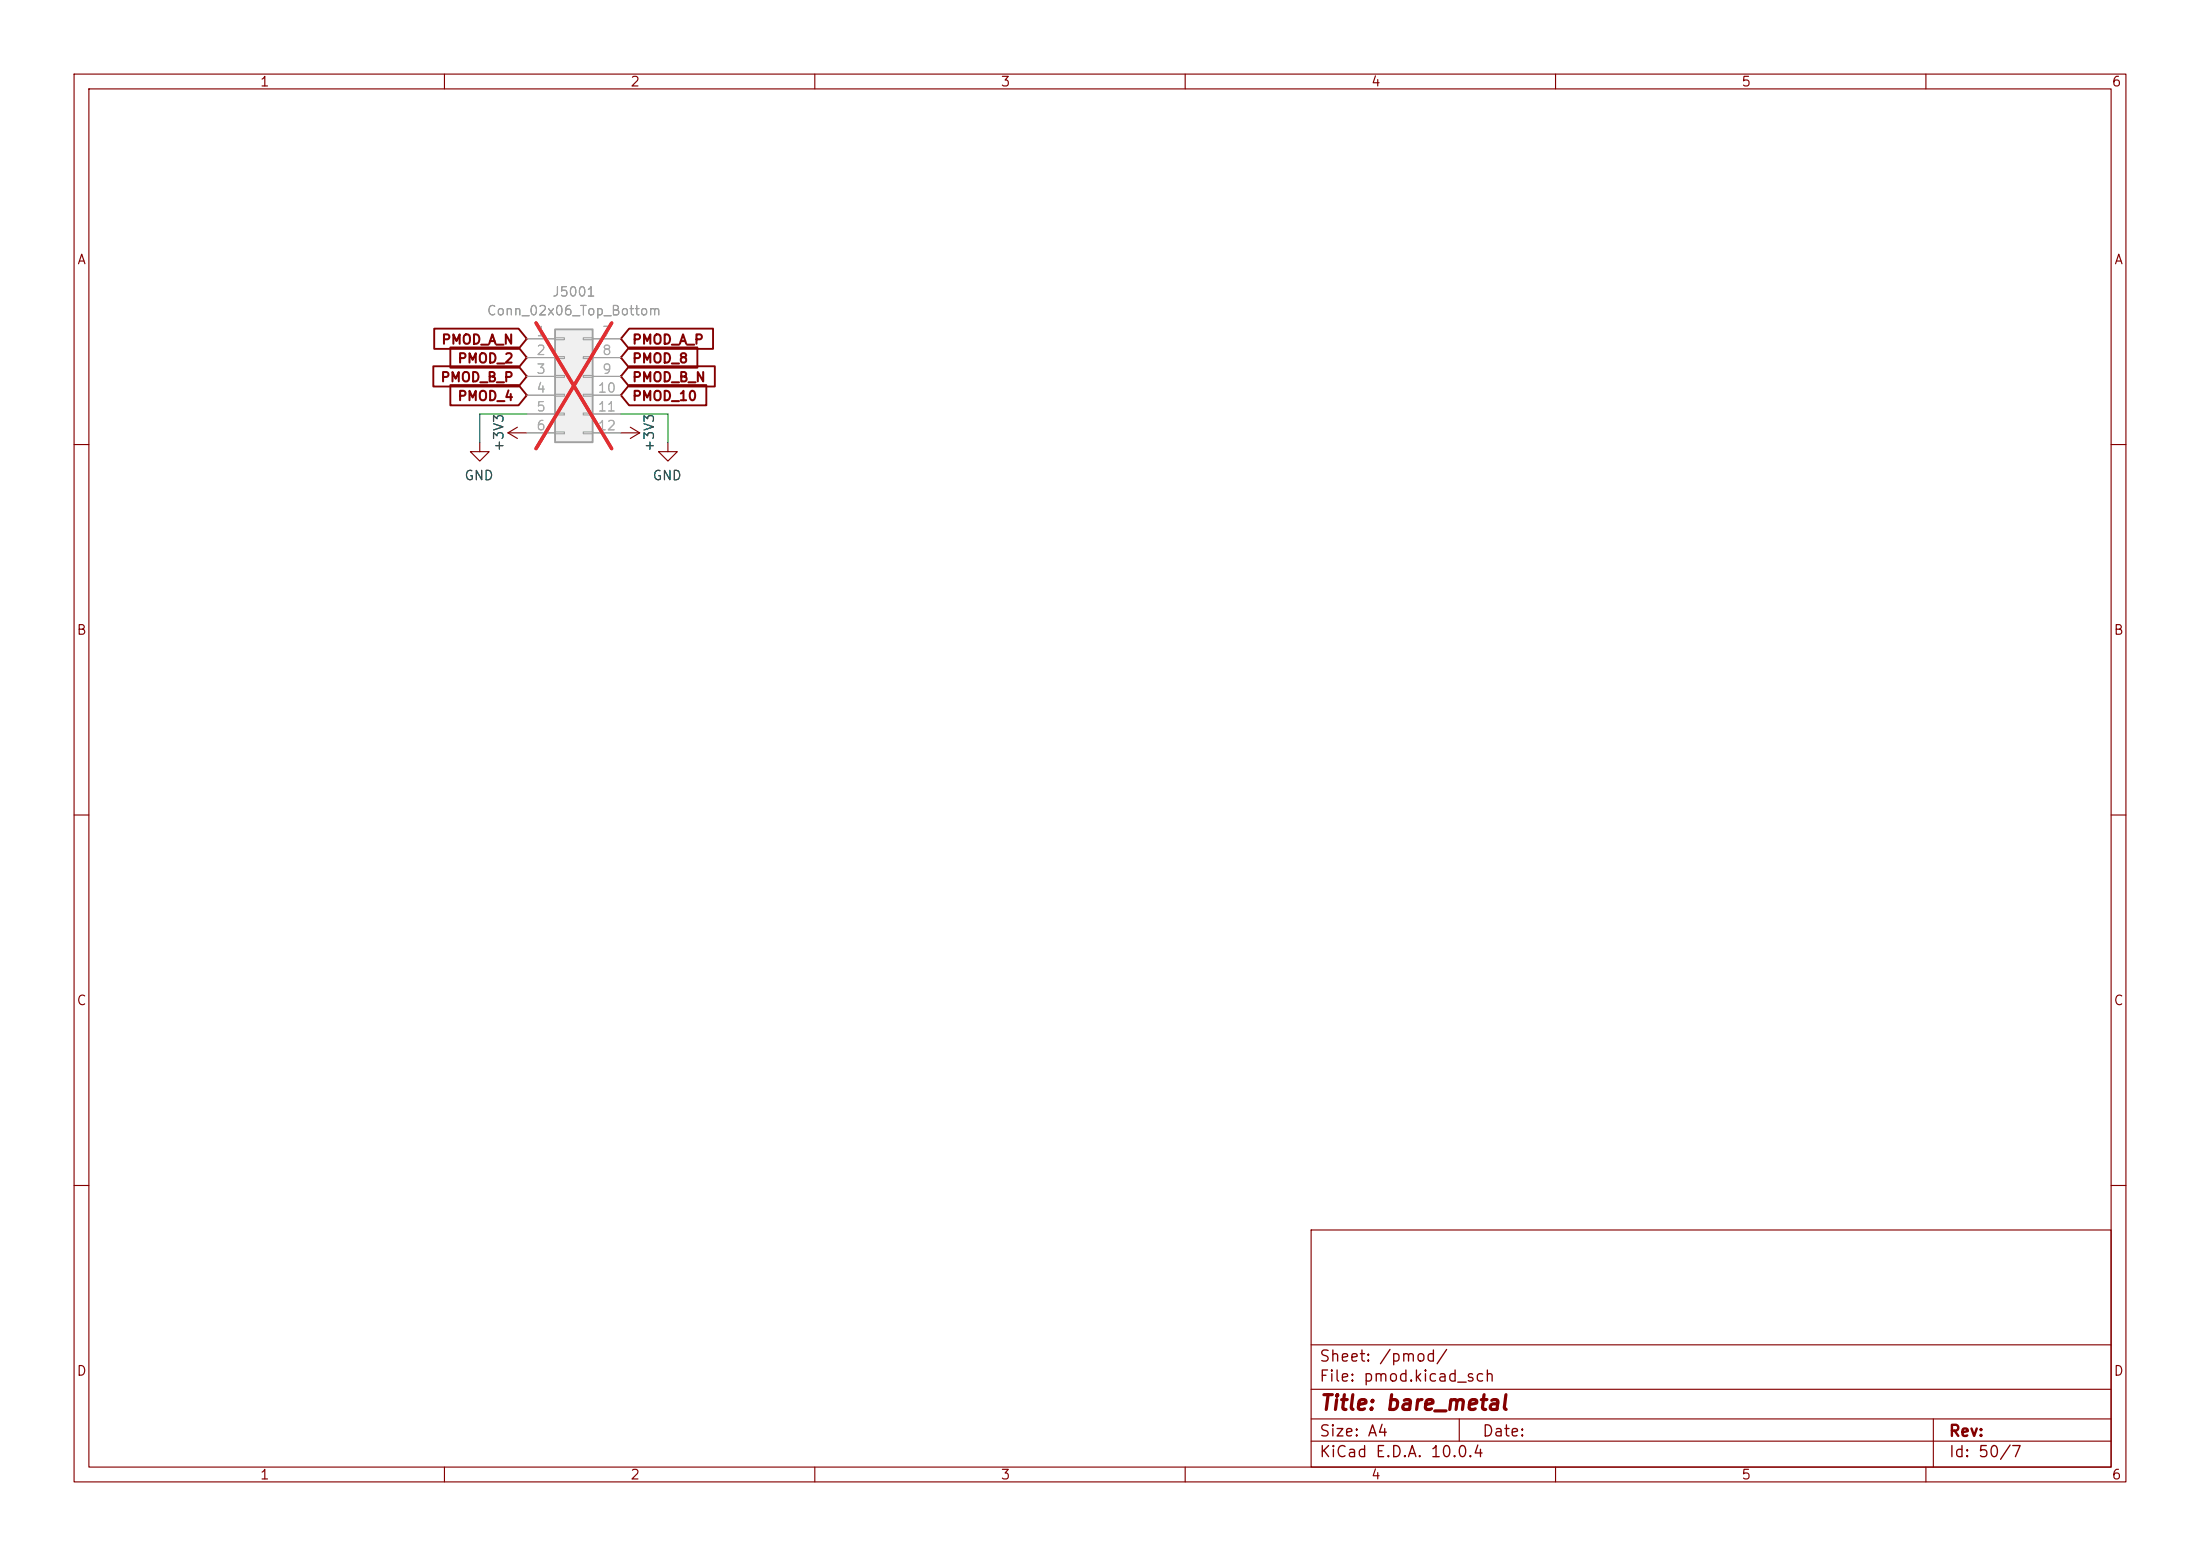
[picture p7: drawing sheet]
(kicad_sch
 (version 20260306)
 (generator "eeschema")
 (generator_version "10.0")
 (paper "A4")
 (title_block
  (title "bare_metal"))
 (lib_symbols
  (symbol "Connector_Generic:Conn_02x06_Top_Bottom"
   (pin_names
    (offset 1.016) (hide yes)) (exclude_from_sim no) (in_bom yes) (on_board yes)
   (in_pos_files yes)
   (duplicate_pin_numbers_are_jumpers no)
   (property "Reference" "J" (at 1.27 7.62 0) (show_name no) (do_not_autoplace no) (effects (font (size 1.27 1.27))))
   (property "Value" "Conn_02x06_Top_Bottom" (at 1.27 -10.16 0) (show_name no) (do_not_autoplace no) (effects (font (size 1.27 1.27))))
   (property "Footprint" "" (at 0 0 0) (show_name no) (do_not_autoplace no) (hide yes) (effects (font (size 1.27 1.27))))
   (property "Datasheet" "" (at 0 0 0) (show_name no) (do_not_autoplace no) (hide yes) (effects (font (size 1.27 1.27))))
   (property "Description" "Generic connector, double row, 02x06, top/bottom pin numbering scheme (row 1: 1...pins_per_row, row2: pins_per_row+1 ... num_pins), script generated (kicad-library-utils/schlib/autogen/connector/)" (at 0 0 0) (show_name no) (do_not_autoplace no) (hide yes) (effects (font (size 1.27 1.27))))
   (symbol "Conn_02x06_Top_Bottom_1_1"
    (rectangle (start -1.27 6.35) (end 3.81 -8.89) (stroke (width 0.254) (type default)) (fill (type background)))
    (rectangle (start -1.27 5.207) (end 0 4.953) (stroke (width 0.1524) (type default)) (fill (type none)))
    (rectangle (start -1.27 2.667) (end 0 2.413) (stroke (width 0.1524) (type default)) (fill (type none)))
    (rectangle (start -1.27 0.127) (end 0 -0.127) (stroke (width 0.1524) (type default)) (fill (type none)))
    (rectangle (start -1.27 -2.413) (end 0 -2.667) (stroke (width 0.1524) (type default)) (fill (type none)))
    (rectangle (start -1.27 -4.953) (end 0 -5.207) (stroke (width 0.1524) (type default)) (fill (type none)))
    (rectangle (start -1.27 -7.493) (end 0 -7.747) (stroke (width 0.1524) (type default)) (fill (type none)))
    (rectangle (start 3.81 5.207) (end 2.54 4.953) (stroke (width 0.1524) (type default)) (fill (type none)))
    (rectangle (start 3.81 2.667) (end 2.54 2.413) (stroke (width 0.1524) (type default)) (fill (type none)))
    (rectangle (start 3.81 0.127) (end 2.54 -0.127) (stroke (width 0.1524) (type default)) (fill (type none)))
    (rectangle (start 3.81 -2.413) (end 2.54 -2.667) (stroke (width 0.1524) (type default)) (fill (type none)))
    (rectangle (start 3.81 -4.953) (end 2.54 -5.207) (stroke (width 0.1524) (type default)) (fill (type none)))
    (rectangle (start 3.81 -7.493) (end 2.54 -7.747) (stroke (width 0.1524) (type default)) (fill (type none)))
    (pin passive line (at -5.08 5.08 0) (length 3.81) (name "Pin_1" (effects (font (size 1.27 1.27)))) (number "1" (effects (font (size 1.27 1.27)))))
    (pin passive line (at -5.08 2.54 0) (length 3.81) (name "Pin_2" (effects (font (size 1.27 1.27)))) (number "2" (effects (font (size 1.27 1.27)))))
    (pin passive line (at -5.08 0 0) (length 3.81) (name "Pin_3" (effects (font (size 1.27 1.27)))) (number "3" (effects (font (size 1.27 1.27)))))
    (pin passive line (at -5.08 -2.54 0) (length 3.81) (name "Pin_4" (effects (font (size 1.27 1.27)))) (number "4" (effects (font (size 1.27 1.27)))))
    (pin passive line (at -5.08 -5.08 0) (length 3.81) (name "Pin_5" (effects (font (size 1.27 1.27)))) (number "5" (effects (font (size 1.27 1.27)))))
    (pin passive line (at -5.08 -7.62 0) (length 3.81) (name "Pin_6" (effects (font (size 1.27 1.27)))) (number "6" (effects (font (size 1.27 1.27)))))
    (pin passive line (at 7.62 5.08 180) (length 3.81) (name "Pin_7" (effects (font (size 1.27 1.27)))) (number "7" (effects (font (size 1.27 1.27)))))
    (pin passive line (at 7.62 2.54 180) (length 3.81) (name "Pin_8" (effects (font (size 1.27 1.27)))) (number "8" (effects (font (size 1.27 1.27)))))
    (pin passive line (at 7.62 0 180) (length 3.81) (name "Pin_9" (effects (font (size 1.27 1.27)))) (number "9" (effects (font (size 1.27 1.27)))))
    (pin passive line (at 7.62 -2.54 180) (length 3.81) (name "Pin_10" (effects (font (size 1.27 1.27)))) (number "10" (effects (font (size 1.27 1.27)))))
    (pin passive line (at 7.62 -5.08 180) (length 3.81) (name "Pin_11" (effects (font (size 1.27 1.27)))) (number "11" (effects (font (size 1.27 1.27)))))
    (pin passive line (at 7.62 -7.62 180) (length 3.81) (name "Pin_12" (effects (font (size 1.27 1.27)))) (number "12" (effects (font (size 1.27 1.27))))))
   (embedded_fonts no))
  (symbol "power:+3V3"
   (power global)
   (pin_names
    (offset 0)) (exclude_from_sim no) (in_bom yes) (on_board yes)
   (in_pos_files yes)
   (duplicate_pin_numbers_are_jumpers no)
   (property "Reference" "#PWR" (at 0 -3.81 0) (show_name no) (do_not_autoplace no) (hide yes) (effects (font (size 1.27 1.27))))
   (property "Value" "+3V3" (at 0 3.556 0) (show_name no) (do_not_autoplace no) (effects (font (size 1.27 1.27))))
   (property "Footprint" "" (at 0 0 0) (show_name no) (do_not_autoplace no) (hide yes) (effects (font (size 1.27 1.27))))
   (property "Datasheet" "" (at 0 0 0) (show_name no) (do_not_autoplace no) (hide yes) (effects (font (size 1.27 1.27))))
   (property "Description" "Power symbol creates a global label with name \"+3V3\"" (at 0 0 0) (show_name no) (do_not_autoplace no) (hide yes) (effects (font (size 1.27 1.27))))
   (symbol "+3V3_0_1"
    (polyline (pts (xy -0.762 1.27) (xy 0 2.54)) (stroke (width 0) (type default)) (fill (type none)))
    (polyline (pts (xy 0 2.54) (xy 0.762 1.27)) (stroke (width 0) (type default)) (fill (type none)))
    (polyline (pts (xy 0 0) (xy 0 2.54)) (stroke (width 0) (type default)) (fill (type none))))
   (symbol "+3V3_1_1"
    (pin power_in line (at 0 0 90) (length 0) (hide yes) (name "+3V3" (effects (font (size 1.27 1.27)))) (number "1" (effects (font (size 1.27 1.27))))))
   (embedded_fonts no))
  (symbol "power:GND"
   (power global)
   (pin_names
    (offset 0)) (exclude_from_sim no) (in_bom yes) (on_board yes)
   (in_pos_files yes)
   (duplicate_pin_numbers_are_jumpers no)
   (property "Reference" "#PWR" (at 0 -6.35 0) (show_name no) (do_not_autoplace no) (hide yes) (effects (font (size 1.27 1.27))))
   (property "Value" "GND" (at 0 -3.81 0) (show_name no) (do_not_autoplace no) (effects (font (size 1.27 1.27))))
   (property "Footprint" "" (at 0 0 0) (show_name no) (do_not_autoplace no) (hide yes) (effects (font (size 1.27 1.27))))
   (property "Datasheet" "" (at 0 0 0) (show_name no) (do_not_autoplace no) (hide yes) (effects (font (size 1.27 1.27))))
   (property "Description" "Power symbol creates a global label with name \"GND\" , ground" (at 0 0 0) (show_name no) (do_not_autoplace no) (hide yes) (effects (font (size 1.27 1.27))))
   (symbol "GND_0_1"
    (polyline (pts (xy 0 0) (xy 0 -1.27) (xy 1.27 -1.27) (xy 0 -2.54) (xy -1.27 -1.27) (xy 0 -1.27)) (stroke (width 0) (type default)) (fill (type none))))
   (symbol "GND_1_1"
    (pin power_in line (at 0 0 270) (length 0) (hide yes) (name "GND" (effects (font (size 1.27 1.27)))) (number "1" (effects (font (size 1.27 1.27))))))
   (embedded_fonts no)))
 (wire
  (pts (xy 64.77 55.88) (xy 71.12 55.88))
  (stroke (width 0) (type default)))
 (wire
  (pts (xy 90.17 59.69) (xy 90.17 55.88))
  (stroke (width 0) (type default)))
 (wire
  (pts (xy 64.77 59.69) (xy 64.77 55.88))
  (stroke (width 0) (type default)))
 (wire
  (pts (xy 90.17 55.88) (xy 83.82 55.88))
  (stroke (width 0) (type default)))
 (global_label "PMOD_A_N"
  (shape input)
  (at 71.12 45.72 180)
  (fields_autoplaced yes)
  (effects (font (size 1.27 1.27) (thickness 0.254)
    (bold yes)) (justify right))
  (property "Intersheetrefs" "${INTERSHEET_REFS}" (at 57.9826 45.72 0) (hide yes) (show_name no) (do_not_autoplace no) (effects (font (size 1.27 1.27)) (justify right))))
 (global_label "PMOD_10"
  (shape input)
  (at 83.82 53.34 0)
  (fields_autoplaced yes)
  (effects (font (size 1.27 1.27) (thickness 0.254)
    (bold yes)) (justify left))
  (property "Intersheetrefs" "${INTERSHEET_REFS}" (at 95.9897 53.34 0) (hide yes) (show_name no) (do_not_autoplace no) (effects (font (size 1.27 1.27)) (justify left))))
 (global_label "PMOD_B_N"
  (shape input)
  (at 83.82 50.8 0)
  (fields_autoplaced yes)
  (effects (font (size 1.27 1.27) (thickness 0.254)
    (bold yes)) (justify left))
  (property "Intersheetrefs" "${INTERSHEET_REFS}" (at 97.1388 50.8 0) (hide yes) (show_name no) (do_not_autoplace no) (effects (font (size 1.27 1.27)) (justify left))))
 (global_label "PMOD_A_P"
  (shape input)
  (at 83.82 45.72 0)
  (fields_autoplaced yes)
  (effects (font (size 1.27 1.27) (thickness 0.254)
    (bold yes)) (justify left))
  (property "Intersheetrefs" "${INTERSHEET_REFS}" (at 96.8969 45.72 0) (hide yes) (show_name no) (do_not_autoplace no) (effects (font (size 1.27 1.27)) (justify left))))
 (global_label "PMOD_8"
  (shape input)
  (at 83.82 48.26 0)
  (fields_autoplaced yes)
  (effects (font (size 1.27 1.27) (thickness 0.254)
    (bold yes)) (justify left))
  (property "Intersheetrefs" "${INTERSHEET_REFS}" (at 94.7802 48.26 0) (hide yes) (show_name no) (do_not_autoplace no) (effects (font (size 1.27 1.27)) (justify left))))
 (global_label "PMOD_B_P"
  (shape input)
  (at 71.12 50.8 180)
  (fields_autoplaced yes)
  (effects (font (size 1.27 1.27) (thickness 0.254)
    (bold yes)) (justify right))
  (property "Intersheetrefs" "${INTERSHEET_REFS}" (at 57.8617 50.8 0) (hide yes) (show_name no) (do_not_autoplace no) (effects (font (size 1.27 1.27)) (justify right))))
 (global_label "PMOD_4"
  (shape input)
  (at 71.12 53.34 180)
  (fields_autoplaced yes)
  (effects (font (size 1.27 1.27) (thickness 0.254)
    (bold yes)) (justify right))
  (property "Intersheetrefs" "${INTERSHEET_REFS}" (at 60.1598 53.34 0) (hide yes) (show_name no) (do_not_autoplace no) (effects (font (size 1.27 1.27)) (justify right))))
 (global_label "PMOD_2"
  (shape input)
  (at 71.12 48.26 180)
  (fields_autoplaced yes)
  (effects (font (size 1.27 1.27) (thickness 0.254)
    (bold yes)) (justify right))
  (property "Intersheetrefs" "${INTERSHEET_REFS}" (at 60.1598 48.26 0) (hide yes) (show_name no) (do_not_autoplace no) (effects (font (size 1.27 1.27)) (justify right))))
 (symbol
  (lib_id "Connector_Generic:Conn_02x06_Top_Bottom")
  (at 76.2 50.8 0)
  (unit 1)
  (body_style 1)
  (exclude_from_sim no)
  (in_bom no)
  (on_board yes)
  (in_pos_files yes)
  (dnp yes)
  (fields_autoplaced yes)
  (property "Reference" "J5001" (at 77.47 39.37 0) (show_name no) (do_not_autoplace no) (effects (font (size 1.27 1.27))))
  (property "Value" "Conn_02x06_Top_Bottom" (at 77.47 41.91 0) (show_name no) (do_not_autoplace no) (effects (font (size 1.27 1.27))))
  (property "Footprint" "wenzellabs:PMOD_PinSocket_2x06_P2.54mm_Horizontal" (at 76.2 50.8 0) (hide yes) (show_name no) (do_not_autoplace no) (effects (font (size 1.27 1.27))))
  (property "Datasheet" "" (at 76.2 50.8 0) (hide yes) (show_name no) (do_not_autoplace no) (effects (font (size 1.27 1.27))))
  (property "Description" "Generic connector, double row, 02x06, top/bottom pin numbering scheme (row 1: 1...pins_per_row, row2: pins_per_row+1 ... num_pins), script generated (kicad-library-utils/schlib/autogen/connector/)" (at 76.2 50.8 0) (hide yes) (show_name no) (do_not_autoplace no) (effects (font (size 1.27 1.27))))
  (pin "7")
  (pin "6")
  (pin "3")
  (pin "2")
  (pin "10")
  (pin "12")
  (pin "11")
  (pin "9")
  (pin "5")
  (pin "4")
  (pin "1")
  (pin "8"))
 (symbol
  (lib_id "power:+3V3")
  (at 83.82 58.42 270)
  (mirror x)
  (unit 1)
  (body_style 1)
  (exclude_from_sim no)
  (in_bom yes)
  (on_board yes)
  (in_pos_files yes)
  (dnp no)
  (property "Reference" "#PWR05001" (at 80.01 58.42 0) (hide yes) (show_name no) (do_not_autoplace no) (effects (font (size 1.27 1.27))))
  (property "Value" "+3V3" (at 87.63 58.42 0) (show_name no) (do_not_autoplace no) (effects (font (size 1.27 1.27))))
  (property "Footprint" "" (at 83.82 58.42 0) (hide yes) (show_name no) (do_not_autoplace no) (effects (font (size 1.27 1.27))))
  (property "Datasheet" "" (at 83.82 58.42 0) (hide yes) (show_name no) (do_not_autoplace no) (effects (font (size 1.27 1.27))))
  (property "Description" "" (at 83.82 58.42 0) (hide yes) (show_name no) (do_not_autoplace no) (effects (font (size 1.27 1.27))))
  (pin "1"))
 (symbol
  (lib_id "power:GND")
  (at 90.17 59.69 0)
  (mirror y)
  (unit 1)
  (body_style 1)
  (exclude_from_sim no)
  (in_bom yes)
  (on_board yes)
  (in_pos_files yes)
  (dnp no)
  (property "Reference" "#PWR05002" (at 90.17 66.04 0) (hide yes) (show_name no) (do_not_autoplace no) (effects (font (size 1.27 1.27))))
  (property "Value" "GND" (at 90.043 64.1604 0) (show_name no) (do_not_autoplace no) (effects (font (size 1.27 1.27))))
  (property "Footprint" "" (at 90.17 59.69 0) (hide yes) (show_name no) (do_not_autoplace no) (effects (font (size 1.27 1.27))))
  (property "Datasheet" "" (at 90.17 59.69 0) (hide yes) (show_name no) (do_not_autoplace no) (effects (font (size 1.27 1.27))))
  (property "Description" "" (at 90.17 59.69 0) (hide yes) (show_name no) (do_not_autoplace no) (effects (font (size 1.27 1.27))))
  (pin "1"))
 (symbol
  (lib_id "power:GND")
  (at 64.77 59.69 0)
  (mirror y)
  (unit 1)
  (body_style 1)
  (exclude_from_sim no)
  (in_bom yes)
  (on_board yes)
  (in_pos_files yes)
  (dnp no)
  (property "Reference" "#PWR05004" (at 64.77 66.04 0) (hide yes) (show_name no) (do_not_autoplace no) (effects (font (size 1.27 1.27))))
  (property "Value" "GND" (at 64.643 64.1604 0) (show_name no) (do_not_autoplace no) (effects (font (size 1.27 1.27))))
  (property "Footprint" "" (at 64.77 59.69 0) (hide yes) (show_name no) (do_not_autoplace no) (effects (font (size 1.27 1.27))))
  (property "Datasheet" "" (at 64.77 59.69 0) (hide yes) (show_name no) (do_not_autoplace no) (effects (font (size 1.27 1.27))))
  (property "Description" "" (at 64.77 59.69 0) (hide yes) (show_name no) (do_not_autoplace no) (effects (font (size 1.27 1.27))))
  (pin "1"))
 (symbol
  (lib_id "power:+3V3")
  (at 71.12 58.42 90)
  (mirror x)
  (unit 1)
  (body_style 1)
  (exclude_from_sim no)
  (in_bom yes)
  (on_board yes)
  (in_pos_files yes)
  (dnp no)
  (property "Reference" "#PWR05003" (at 74.93 58.42 0) (hide yes) (show_name no) (do_not_autoplace no) (effects (font (size 1.27 1.27))))
  (property "Value" "+3V3" (at 67.31 58.42 0) (show_name no) (do_not_autoplace no) (effects (font (size 1.27 1.27))))
  (property "Footprint" "" (at 71.12 58.42 0) (hide yes) (show_name no) (do_not_autoplace no) (effects (font (size 1.27 1.27))))
  (property "Datasheet" "" (at 71.12 58.42 0) (hide yes) (show_name no) (do_not_autoplace no) (effects (font (size 1.27 1.27))))
  (property "Description" "" (at 71.12 58.42 0) (hide yes) (show_name no) (do_not_autoplace no) (effects (font (size 1.27 1.27))))
  (pin "1")))
